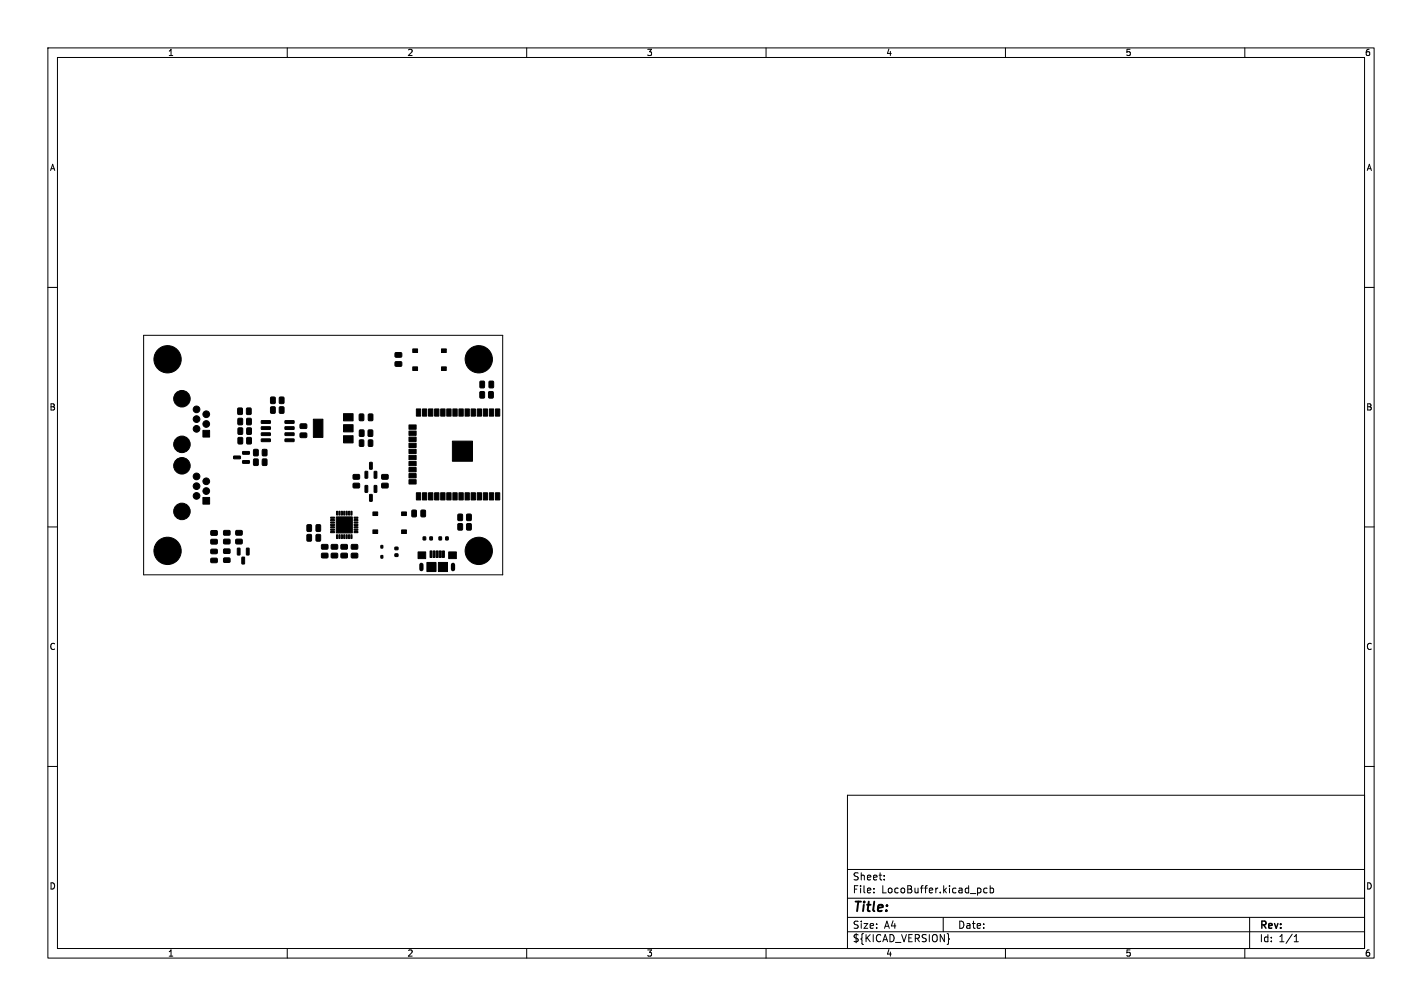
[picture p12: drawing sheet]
<svg xmlns="http://www.w3.org/2000/svg" width="297mm" height="210mm" viewBox="0 0 297 210" stroke-linecap="round" stroke-linejoin="round" font-family="sans-serif">
<g fill="none" stroke="#000" stroke-width=".21">
<path d="M10 10h277v190h-277zM12 12h273v186h-273zM60 10v2M110 10v2M160 10v2M210 10v2M260 10v2M10 60h2M285 60h2M30 70h75v50h-75zM10 110h2M285 110h2"/>
<path d="M10 160h2M285 160h2M177 166h108v32h-108zM60 198v2M110 198v2M160 198v2M177 194.5h108M177 191.5h108M177 187.5h108M177 181.5h108M182.5 186.3v.1M182.5 185.5v.1"/>
<path d="M184.7 183.6v.1M184.7 182.8v.1M197 191.5v3M198.1 195.8l.2 .2-.2 .2M204.7 185.5l.2 .2-.2 .6M206.2 185.5l-.5-.1-.2 .3 .1 .6h.6M206.8 185.5l.4-.1 .3 .3-.1 .6h-.6M206.8 184.9v1.5M210 198v2M260 198v2M261 191.5v6.5M270.3 196.6h.9"/>
<path d="M270.3 195.5l.4-.4v1.5"/>
</g>
<g fill="#000" stroke="#000" stroke-width=".21">
<path d="M82.6 73.7l1.2-.1 .1 .2v.6l-.2 .2h-1.1l-.1-.3zM82.6 75.6l1.2-.1 .1 .2v.6l-.2 .2h-1.1l-.1-.3zM86.2 72.8h1v.8h-1zM86.2 76.6h1v.7h-1zM92.2 72.8h1v.8h-1zM92.2 76.6h1v.7h-1zM100.3 79.6l.7-.1 .2 .2v1l-.1 .3h-.6l-.3-.2zM102.2 79.6l.7-.1 .2 .2v1l-.1 .3h-.6l-.3-.2zM42.4 89.8h1.4v1.4h-1.4zM49.7 87.4l.7-.1 .3 .2v.9l-.2 .3h-.6l-.2-.2zM49.8 89.4l.7-.1 .2 .2v.9l-.1 .3h-.7l-.2-.2zM48.8 95.2h1.4v.5l-1.3 .1z"/>
<path d="M49.7 85.2h.7l.2 .1 .1 1-.2 .2-.6 .1-.3-.2zM49.8 91.4l.7-.1 .2 .2v.9l-.1 .3h-.7l-.2-.2zM51.6 87.4l.7-.1 .2 .2v.9l-.1 .3h-.7l-.2-.2zM51.6 89.4l.7-.1 .2 .2v.9l-.1 .3h-.6l-.3-.2zM50.7 96.2l1.3-.1 .1 .5-1.4 .1zM50.7 94.3l1.3-.1 .1 .5-1.4 .1zM51.5 85.2h.7l.3 .1v1l-.2 .2-.6 .1-.2-.2zM51.6 91.4l.7-.1 .2 .2v.9l-.1 .3h-.6l-.3-.2zM53 93.9l.7-.1 .2 .1 .1 1-.2 .3h-.6l-.2-.2zM53 95.9l.7-.1 .2 .1 .1 1-.2 .3h-.6l-.2-.2zM54.6 87.8h1.8l.1 .5-1.9 .1zM54.6 89.1h1.8l.1 .5-1.9 .1z"/>
<path d="M54.6 90.4l1.8-.1 .1 .5-1.9 .1zM54.6 91.6h1.8l.1 .5-1.9 .1zM54.8 93.9l.7-.1 .3 .1v1l-.2 .3h-.6l-.2-.2zM54.8 95.9l.7-.1 .3 .1v1l-.2 .3h-.6l-.2-.2zM56.6 82.9h.7l.2 .1v1l-.1 .2-.7 .1-.2-.2zM56.6 85l.7-.1 .2 .2v.9l-.1 .3h-.7l-.2-.2zM58.4 82.9h.7l.2 .1v1l-.1 .2-.6 .1-.3-.2zM58.4 85l.7-.1 .2 .2v.9l-.1 .3h-.6l-.3-.2zM59.5 91.6h1.9v.5l-1.8 .1zM59.5 90.4l1.9-.1v.5l-1.8 .1zM59.5 89.1h1.9v.5l-1.8 .1zM59.5 87.8h1.9v.5l-1.8 .1z"/>
<path d="M62.7 88.5h1.2l.2 .2v.6l-.3 .2-1-.1-.2-.2zM62.7 90.4h1.2l.2 .2v.6l-.3 .2-1-.1-.2-.2zM65.4 87.5h2v3.8h-2zM71.7 91h2v1.5h-2zM71.7 88.7h2v1.5h-2zM71.7 86.4h2v1.5h-2zM73.8 99.1h1.2l.1 .2v.6l-.2 .2-1-.1-.2-.2zM75.1 86.5l.7-.1 .2 .2v1l-.2 .2h-.5l-.3-.1zM75.1 91.9l.7-.1 .2 .2v1l-.1 .2h-.6l-.3-.1zM75.1 89.8l.7-.1 .2 .2 .1 1-.2 .2h-.6l-.3-.1zM76.3 98.4l.5 .1-.1 1.3h-.5zM77 86.5l.7-.1 .2 .2v1l-.2 .2h-.5l-.3-.1z"/>
<path d="M77.2 96.5l.6 .1-.1 1.4-.5-.1zM76.9 89.8l.7-.1 .3 .2v1l-.2 .2h-.6l-.2-.1zM77 91.9l.6-.1 .3 .2v1l-.2 .2h-.6l-.2-.1zM78.2 98.4l.5 .1-.1 1.3h-.5zM85.4 88.7h1.5v.9h-1.5zM85.4 90h1.5v.9h-1.5zM85.4 91.2h1.5v.9h-1.5zM85.4 92.5h1.5v.9h-1.5zM85.4 93.8h1.5v.9h-1.5zM85.4 95.1h1.5v.9h-1.5zM85.4 96.3h1.5v.9h-1.5zM85.4 97.6h1.5v.9h-1.5z"/>
<path d="M85.4 98.9h1.5v.9h-1.5zM87 85.4h.9v1.5h-.9zM88.2 85.4h.9v1.5h-.9zM89.5 85.4h.9v1.5h-.9zM90.8 85.4h.9v1.5h-.9zM92 85.4h.9v1.5h-.9zM93.3 85.4h.9v1.5h-.9zM94.5 92.1h4.2v4.2h-4.2zM94.6 85.4h.9v1.5h-.9zM95.9 85.4h.9v1.5h-.9zM97.1 85.4h.9v1.5h-.9zM98.4 85.4h.9v1.5h-.9z"/>
<path d="M99.7 85.4h.9v1.5h-.9zM100.9 85.4h.9v1.5h-.9zM100.3 81.8l.7-.1 .2 .2v1l-.1 .2h-.7l-.2-.1zM102.2 85.4h.9v1.5h-.9zM102.1 81.8l.7-.1 .2 .2v1l-.1 .2h-.6l-.3-.1zM103.5 85.4h.9v1.5h-.9zM42.4 103.8h1.4v1.4h-1.4zM44.1 116.6l1.2-.1 .1 .2v.6l-.2 .2h-1l-.2-.3zM44.1 114.7l1.2-.1 .1 .3v.6l-.2 .1h-1l-.2-.2zM44.1 112.6h1.1l.2 .2v.6l-.2 .2h-1l-.2-.3zM44.1 110.8h1.1l.2 .2v.6l-.2 .2-1-.1-.2-.2zM46.7 116.5h1.2l.2 .2v.6l-.3 .1h-1l-.1-.2z"/>
<path d="M46.7 114.6h1.2l.2 .2v.6l-.3 .1h-1l-.1-.2zM46.7 112.6h1.2l.2 .2v.6l-.3 .2-1-.1-.1-.2zM46.7 110.8l1.2-.1 .2 .3v.6l-.3 .1h-1l-.1-.2zM49.6 114.4l.5 .1v1.4l-.5-.1zM49.3 110.8l1.2-.1 .1 .3v.6l-.2 .1h-1l-.2-.2zM49.3 112.6h1.2l.1 .2v.6l-.2 .2-1-.1-.2-.2zM50.5 116.3l.6 .1-.1 1.3h-.5zM51.5 114.4l.5 .1v1.4l-.5-.1zM64.2 109.6l.6-.1 .3 .2v1l-.2 .2-.6 .1-.2-.2zM64.2 111.6l.6-.1 .3 .2v1l-.2 .3h-.6l-.2-.2zM66.1 109.6l.6-.1 .3 .2v1l-.2 .2-.6 .1-.2-.2zM66.1 111.6l.6-.1 .3 .2v1l-.2 .3h-.6l-.2-.2z"/>
<path d="M67.2 115.5h1.2l.1 .2v.6l-.2 .2h-1l-.2-.3zM67.2 113.7h1.2l.1 .2v.6l-.2 .2-1-.1-.2-.2zM69.1 108h.7l.1 .2h-.8zM69.1 108.5h.7l.1 .2h-.8zM69.1 109h.7l.1 .2h-.8zM69.1 109.5h.7l.1 .2h-.8zM69.1 110h.7l.1 .2h-.8zM69.1 110.5h.7l.1 .2h-.8zM69.1 111h.7l.1 .2h-.8zM70.2 107.9h3.4v3.4h-3.4zM70.3 111.6l.2 .1v.7h-.2zM70.3 106.7l.2 .1v.7h-.2z"/>
<path d="M69.2 113.7h1.2l.2 .2-.1 .6-.2 .2-1-.1-.2-.2zM69.2 115.5h1.2l.2 .2-.1 .6-.2 .2h-1l-.2-.3zM70.8 111.6l.2 .1v.7h-.2zM70.8 106.7l.2 .1v.7h-.2zM71.3 111.6l.2 .1v.7h-.2zM71.3 106.7l.2 .1v.7h-.2zM71.3 115.5h1.1l.2 .2v.6l-.3 .2h-1l-.1-.3zM71.3 113.7h1.1l.2 .2v.6l-.3 .2-1-.1-.1-.2zM71.8 111.6l.2 .1v.7h-.2zM71.8 106.7l.2 .1v.7h-.2zM72.3 111.6l.2 .1v.7h-.2zM72.3 106.7l.2 .1v.7h-.2z"/>
<path d="M72.8 111.6l.2 .1v.7h-.2zM72.8 106.7l.2 .1v.7h-.2zM73.3 111.6l.2 .1v.7h-.2zM73.3 106.7l.2 .1v.7h-.2zM73.4 115.5h1.2l.1 .2v.6l-.2 .2h-1l-.2-.3zM73.4 113.7h1.2l.1 .2v.6l-.2 .2-1-.1-.2-.2zM74 111h.7l.1 .2h-.8zM74 110.5h.7l.1 .2h-.8zM74 110h.7l.1 .2h-.8zM74 109.5h.7l.1 .2h-.8zM74 109h.7l.1 .2h-.8zM74 108.5h.7l.1 .2h-.8z"/>
<path d="M74 108h.7l.1 .2h-.8zM73.8 100.9h1.2l.1 .2v.6l-.2 .2h-1l-.2-.3zM76.3 101.4h.5l-.1 1.4-.5-.1zM77.2 103.2l.6 .1-.1 1.4-.5-.1zM78.2 101.4h.5l-.1 1.4-.5-.1zM77.9 110.6h1v.8h-1zM77.9 106.9h1v.7h-1zM79.6 113.9h.3v.5h-.3zM79.6 116h.3v.5h-.3zM79.8 100.9h1.1l.2 .2v.6l-.3 .2h-1l-.1-.3zM79.8 99.1h1.1l.2 .2v.6l-.3 .2-1-.1-.1-.2zM82.5 114.2h.6v.5h-.6z"/>
<path d="M82.5 115.6h.6v.5h-.6zM83.9 110.6h1v.8h-1zM83.9 106.9h1v.7h-1zM85.4 100.1h1.5v.9h-1.5zM87 102.9h.9v1.5h-.9zM86.1 106.5h.6l.3 .1v1.1l-.2 .2h-.6l-.2-.1zM87.3 115.2h1.6v1.4h-1.6zM88.2 102.9h.9v1.5h-.9zM88 106.5h.6l.3 .1v1.1l-.2 .2h-.6l-.2-.1zM88.4 112.1h.5v.6h-.5zM89.2 117.4h1.9v1.9h-1.9zM89.5 102.9h.9v1.5h-.9z"/>
<path d="M89.8 115h.4v1.4h-.4zM89.8 112.1h.5v.6h-.5zM90.5 115h.4v1.4h-.4zM90.8 102.9h.9v1.5h-.9zM91.1 115h.4v1.4h-.4zM91.6 117.4h1.9v1.9h-1.9zM91.7 112.1h.5v.6h-.5zM91.8 115h.4v1.4h-.4zM92 102.9h.9v1.5h-.9zM92.4 115h.4v1.4h-.4zM93.1 112.1h.5v.6h-.5zM93.3 102.9h.9v1.5h-.9z"/>
<path d="M93.7 115.2h1.6v1.4h-1.6zM94.6 102.9h.9v1.5h-.9zM95.7 107.4l.7-.1 .2 .2v1l-.1 .2h-.6l-.3-.2zM95.9 102.9h.9v1.5h-.9zM95.7 109.4l.7-.1 .2 .1v1l-.1 .3h-.6l-.3-.2zM97.1 102.9h.9v1.5h-.9zM97.5 107.4l.7-.1 .2 .2 .1 1-.2 .2h-.6l-.3-.2zM98.4 102.9h.9v1.5h-.9zM97.5 109.4l.7-.1 .2 .1 .1 1-.2 .3h-.6l-.3-.2zM99.7 102.9h.9v1.5h-.9zM100.9 102.9h.9v1.5h-.9zM102.2 102.9h.9v1.5h-.9z"/>
<path d="M103.5 102.9h.9v1.5h-.9z"/>
<circle cx="35" cy="75" r="2.85"/>
<circle cx="100" cy="75" r="2.85"/>
<circle cx="38" cy="83.2" r="1.72"/>
<circle cx="38" cy="92.8" r="1.72"/>
<circle cx="38" cy="97.2" r="1.72"/>
<circle cx="41" cy="87.5" r=".7"/>
<circle cx="41" cy="99.5" r=".7"/>
<circle cx="41" cy="85.5" r=".7"/>
<circle cx="41" cy="89.5" r=".7"/>
<circle cx="43.1" cy="88.5" r=".7"/>
<circle cx="43.1" cy="86.5" r=".7"/>
<circle cx="95.1" cy="93.4" r=".3"/>
<circle cx="95.1" cy="95" r=".3"/>
<circle cx="95.8" cy="95.7" r=".3"/>
<circle cx="95.8" cy="94.2" r=".3"/>
<circle cx="95.8" cy="92.7" r=".3"/>
<circle cx="96.6" cy="93.4" r=".3"/>
<circle cx="96.6" cy="95" r=".3"/>
<circle cx="97.3" cy="95.7" r=".3"/>
<circle cx="97.3" cy="94.2" r=".3"/>
<circle cx="97.3" cy="92.7" r=".3"/>
<circle cx="98.1" cy="93.4" r=".3"/>
<circle cx="98.1" cy="95" r=".3"/>
<circle cx="35" cy="115" r="2.85"/>
<circle cx="38" cy="106.8" r="1.72"/>
<circle cx="41" cy="101.5" r=".7"/>
<circle cx="41" cy="103.5" r=".7"/>
<circle cx="43.1" cy="102.5" r=".7"/>
<circle cx="43.1" cy="100.5" r=".7"/>
<circle cx="100" cy="115" r="2.85"/>
</g>
<path d="M88 117.9v.9M94.6 117.9v.9" fill="none" stroke="#000" stroke-width=".9"/>
<text font-size="2.8" x="178" y="190.8">Title:</text>
<g font-size="2.1">
<text x="178" y="183.9">Sheet:</text>
<text x="178" y="186.6">File:</text>
<text x="184" y="186.6">LocoBuffer.kicad_pcb</text>
<text x="178" y="196.8">${KICAD_VERSION}</text>
<text x="178" y="194">Size:</text>
<text x="184.6" y="194">A4</text>
<text x="200" y="194">Date:</text>
<text x="263" y="194.2">Rev:</text>
<text x="263" y="196.8">Id:</text>
<text x="267" y="196.8">1/1</text>
</g>
<g font-size="1.8">
<text x="35" y="11.8">1</text>
<text x="85" y="11.8">2</text>
<text x="135" y="11.8">3</text>
<text x="185" y="11.8">4</text>
<text x="235" y="11.8">5</text>
<text x="285" y="11.8">6</text>
<text x="10.4" y="35.8">A</text>
<text x="285.4" y="35.8">A</text>
<text x="10.3" y="85.8">B</text>
<text x="285.3" y="85.8">B</text>
<text x="10.3" y="135.8">C</text>
<text x="285.3" y="135.8">C</text>
<text x="10.3" y="185.8">D</text>
<text x="285.3" y="185.8">D</text>
<text x="35" y="199.8">1</text>
<text x="85" y="199.8">2</text>
<text x="135" y="199.8">3</text>
<text x="185" y="199.8">4</text>
<text x="235" y="199.8">5</text>
<text x="285" y="199.8">6</text>
</g>
</svg>
